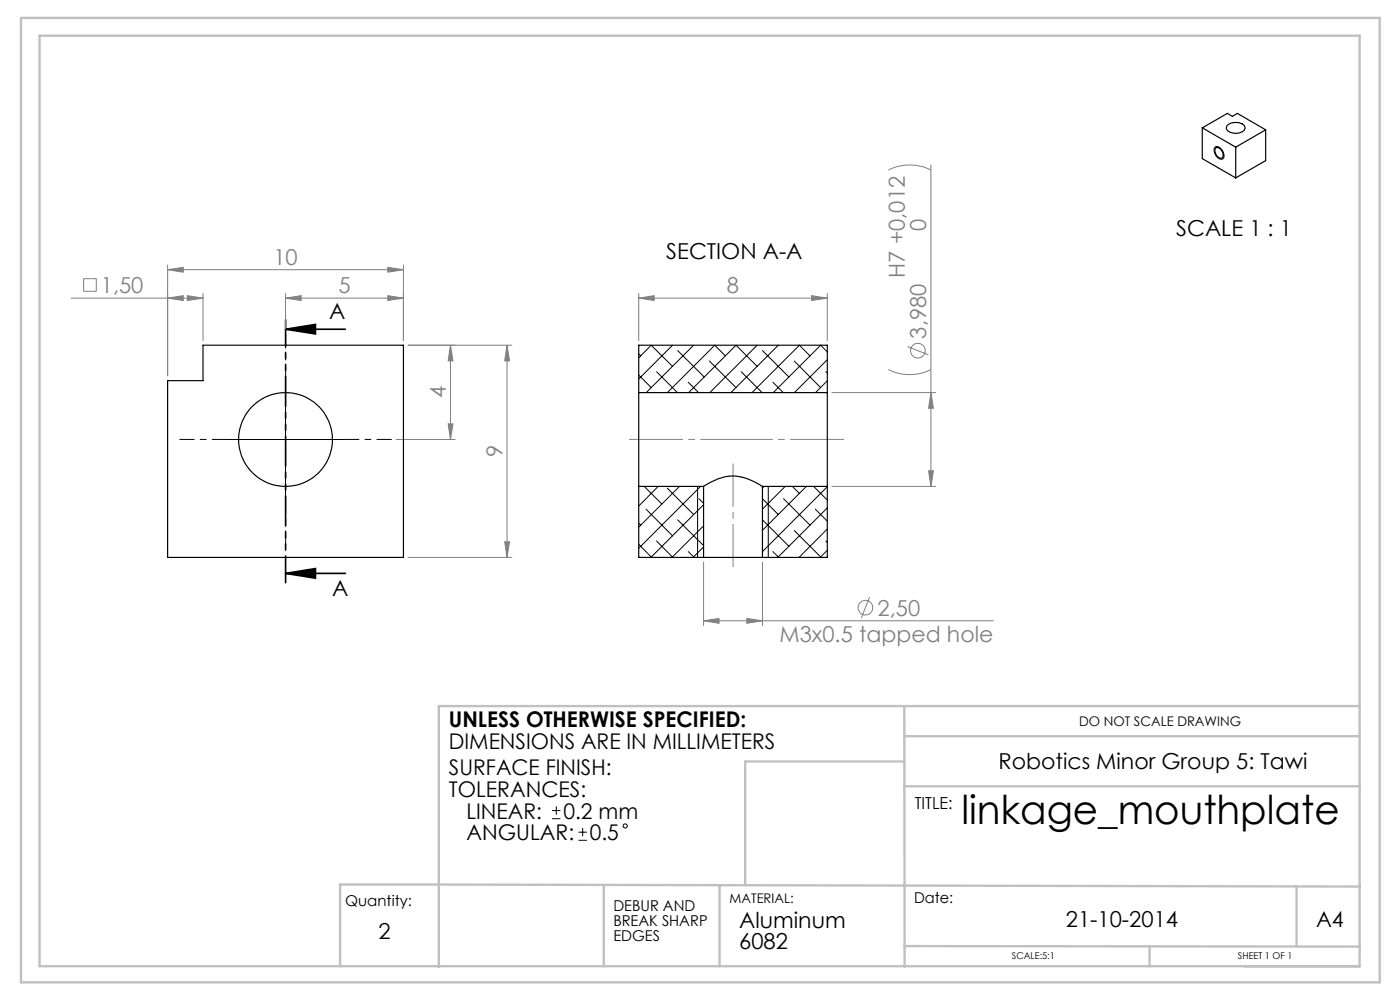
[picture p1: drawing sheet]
<svg xmlns="http://www.w3.org/2000/svg" width="297mm" height="210mm" viewBox="0 0 297 210" stroke-linecap="round" stroke-linejoin="round" font-family="sans-serif">
<g fill="none" stroke="#808080" stroke-width=".21">
<path d="M188.5 36.1a9.9 9.9 0 0 1 9 0M197.5 35v68.2M17.7 59.1h2.7v2.7h-2.7zM35.6 57.2l3.3-.5v1zM35.6 56.2v23.5M35.6 57.2h50M82.3 56.7l3.3 .5-3.3 .5zM85.6 56.2v16M15.1 63.2h28M35.6 63.2l3.3-.5v1zM39.8 62.7l3.3 .5-3.3 .5zM43.1 62.2v10"/>
<path d="M60.6 63.2l3.3-.5v1zM60.6 63.2h25M60.6 62.2v7.6M82.3 62.7l3.3 .5-3.3 .5zM86.6 73.2h22M95.6 73.2l.5 3.3h-1zM95.6 73.2v20M107.6 73.2l.5 3.3h-1zM107.6 73.2v45M135.5 63.2l3.3-.5v1zM135.5 63.2h40M135.5 62.2v10"/>
<path d="M172.2 62.7l3.3 .5-3.3 .5zM175.5 62.2v10M188.5 78.4a9.9 9.9 0 0 0 9 0M192.5 73.5l4.5 1.8M84 93.2h12.6M95.1 89.9h1l-.5 3.3zM176.5 83.3h22M197 99.9h1l-.5 3.3zM197.5 83.3l.5 3.3h-1zM86.6 118.2h22M107.1 114.9h1l-.5 3.3zM149.3 119.2v13.5"/>
<path d="M161.7 119.2v13.5M176.5 103.2h22M149.3 131.7l3.2-.5v1zM149.3 131.7h61.4M158.4 131.2l3.3 .5-3.3 .5zM184.5 126.7l-1.8 4.4"/>
<circle cx="194.7" cy="74.4" r="1.55"/>
<circle cx="183.6" cy="128.9" r="1.56"/>
</g>
<g fill="none" stroke="#000" stroke-width=".21">
<path d="M257.8 31.2a1.42 1.42 0 0 1 1.8 1.3 .8 .8 0 0 1-.2 1.2 .8 .8 0 0 1-1.2-.3 1.76 1.76 0 0 1-.4-2.2zM48.1 93.2h25M60.6 80.7v25M148 103.2v15M163 103.2v15M117.1 173.7h1.8M117.1 171.9h1.8M118 171.1v1.7M122.7 178.3h1.8M122.7 176.5h1.8M123.6 175.6v1.8"/>
<circle cx="132.6" cy="175.2" r=".44"/>
</g>
<path d="M60.6 69.8l6.3-1v2zM60.6 69.8h12.7M60.6 121.6l6.3-1v2.1zM60.6 121.6h12.7" fill="none" stroke="#000" stroke-width=".35"/>
<path d="M48.1 93.2h-10M60.6 80.7v-9.9M73.1 93.2h9.9M60.6 105.7v10" fill="none" stroke="#000" stroke-width=".21" stroke-dasharray="15.2 1.3 1.3 1.3" stroke-dashoffset="12.2"/>
<path d="M60.6 67.8v55.8" fill="none" stroke="#000" stroke-width=".35" stroke-dasharray="6.3 1.3 1.3 1.3 1.3 1.3" stroke-dashoffset=".7"/>
<path d="M179 93.2h-45.5" fill="none" stroke="#808080" stroke-width=".21" stroke-dasharray="15.2 1.3 1.3 1.3" stroke-dashoffset="3.9"/>
<path d="M155.5 98.4v21.8" fill="none" stroke="#808080" stroke-width=".21" stroke-dasharray="15.2 1.3 1.3 1.3" stroke-dashoffset="6.2"/>
<g fill="none" stroke="#c0c0c0" stroke-width=".5">
<path d="M4.4 3.8h288.3v204.6h-288.3zM8.4 7.6h280v197.4h-280zM191.8 149.8l.1 55.3M191.8 156.2h96.6M288.4 149.8h-195.3v55.3M191.8 166.8h96.6M191.8 161.5h-33.7v26.3M128.1 187.7v17.3M152.6 187.7v17.3M275.1 188v12.7M288.4 188.1l-216.3-.5v17.4M191.9 200.7l96.5 .1"/>
<path d="M243.9 200.7v4.3"/>
</g>
<path d="M60.6 69.8l6.3-1v2zM60.6 121.6l6.3-1v2.1z" fill="#000"/>
<g fill="#808080">
<path d="M39.8 62.7l3.3 .5-3.3 .5zM35.6 63.2l3.3-.5v1z"/>
<path d="M35.6 57.2l3.3-.5v1zM82.3 56.7l3.3 .5-3.3 .5zM60.6 63.2l3.3-.5v1zM82.3 62.7l3.3 .5-3.3 .5zM135.5 63.2l3.3-.5v1zM172.2 62.7l3.3 .5-3.3 .5z"/>
<path d="M149.3 131.7l3.2-.5v1zM158.4 131.2l3.3 .5-3.3 .5z"/>
<path d="M107.1 114.9h1l-.5 3.3zM107.6 73.2l.5 3.3h-1z"/>
<path d="M95.6 73.2l.5 3.3h-1zM95.1 89.9h1l-.5 3.3zM197.5 83.3l.5 3.3h-1zM197 99.9h1l-.5 3.3z"/>
</g>
<g fill="none" stroke="#000" stroke-width=".25">
<path d="M255.1 27.1l5.3-3 1 .6 1.1-.6 6 3.4M255.1 27.1l7 4.1M255.1 27.1v6.5l7 4.1M257.9 31.4a1.22 1.22 0 0 1 1.5 1.1 .68 .68 0 0 1-.2 1 .68 .68 0 0 1-.9-.3 1.56 1.56 0 0 1-.4-1.8zM260.4 26.6a2.56 2.56 0 0 1 3.7 .4 1.58 1.58 0 0 1-1.8 1.3 1.72 1.72 0 0 1-2.1-1.3zM262.1 31.2v6.5M268.5 27.5v6.6l-6.4 3.6M268.5 27.5l-6.4 3.7M35.6 80.7h7.5v-7.5h42.5v45h-50zM135.5 83.3v19.9M135.5 83.3v-10.1h40v10.1M135.5 83.3h40"/>
<path d="M175.5 83.3v19.9M135.5 103.2v15h13.8M135.5 103.2h13.8M149.3 103.2l.6-.4a9.4 9.4 0 0 1 10.8-.2l1 .6M149.3 118.2h12.4M149.3 103.2v15M161.7 103.2h13.8M161.7 103.2v15M175.5 103.2v15h-13.8"/>
<circle cx="60.6" cy="93.2" r="10"/>
</g>
<g fill="none" stroke="#000" stroke-width=".21">
<path d="M135.5 75.9l2.6-2.7 4.6 4.5M135.5 79.5l2.6 2.7M135.5 75.1l.4 .4M139.3 78.8l4.4 4.5M142.7 73.2l-7.2 7.2M143.8 74.4l5.6 5.6M147.1 73.2l-10 10.1M150.5 76.6l5.6 5.6M153.9 75.5l-2.3-2.3-10 10.1M157.2 78.8l4.5 4.5M160.6 77.7l-4.5-4.5-10 10.1M160.6 73.2l-10 10.1"/>
<path d="M161.7 74.4l5.7 5.6M165.1 73.2l-10.1 10.1M168.5 76.6l5.6 5.6M171.8 75.5l-2.2-2.3-10.1 10.1M175.2 78.8l.3 .3M175.5 74.6l-1.4-1.4-10.1 10.1M175.5 76.3l-7 7M146 81.1l2.2 2.2M164 81.1l2.2 2.2M175.5 80.8l-2.5 2.5M135.5 115.5l2.6 2.6M135.5 111l.4 .4"/>
<path d="M136.7 103.2l3.7 3.7M137.1 108l5.6 5.7M139.3 114.8l3.4 3.4M139.6 103.2l-4.1 4.1M141.5 103.5l5.6 5.6M143.8 110.3l5.5 5.4M144.1 103.2l-8.6 8.6M146 117l1.2 1.2M148.3 105.8l1 1M148.6 103.2l-13.1 13.1M149.3 116l-2.3 2.2M149.3 107.1l-11.2 11.1"/>
<path d="M149.3 111.5l-6.7 6.7M161.7 110.3l5.7 5.6M161.7 105.8l3.4 3.3M162.1 103.2l-.4 .3M164 117l1.2 1.2M166.2 105.8l5.6 5.6M166.6 103.2l-4.9 4.8M168.1 103.2l1.5 1.5M168.5 112.5l5.6 5.6M171.1 103.2l-9.4 9.3M172.6 103.2l2.9 2.9M173 108l2.5 2.6"/>
<path d="M175.2 114.8l.3 .3M175.5 103.2l-13.8 13.8M175.5 107.7l-10.5 10.5M175.5 112.2l-6 6M175.5 116.7l-1.5 1.5"/>
</g>
<text font-size="8.5" x="204" y="174.8">linkage_mouthplate</text>
<g font-size="4.7" fill="#808080">
<text x="196.5" y="49" transform="rotate(-90 196.5 49)">0</text>
<text x="58" y="56.2">10</text>
<text x="192" y="58.9" transform="rotate(-90 192 58.9)">H7 +0,012</text>
<text x="21.4" y="62.1">1,50</text>
<text x="71.8" y="62.2">5</text>
<text x="154.2" y="62.2">8</text>
<text x="196.4" y="71.8" transform="rotate(-90 196.4 71.8)">3,980</text>
<text x="94.6" y="84.5" transform="rotate(-90 94.6 84.5)">4</text>
<text x="106.6" y="97" transform="rotate(-90 106.6 97)">9</text>
<text x="186.2" y="130.6">2,50</text>
<text x="165.4" y="136.2">M3x0.5 tapped hole</text>
</g>
<g font-size="4.7">
<text x="249.5" y="50.1">SCALE 1 : 1</text>
<text x="141.4" y="54.9">SECTION A-A</text>
<text x="69.8" y="67.8">A</text>
<text x="70.5" y="126.4">A</text>
<text x="211.8" y="163.1">Robotics Minor Group 5: Tawi</text>
<text x="156.8" y="196.8">Aluminum</text>
<text x="226.1" y="196.6">21-10-2014</text>
<text x="80.3" y="199.1">2</text>
<text x="156.8" y="201.4">6082</text>
</g>
<g font-size="4.6">
<text x="95.2" y="154.3">UNLESS OTHERWISE SPECIFIED:</text>
<text x="95.2" y="158.9">DIMENSIONS ARE IN MILLIMETERS</text>
<text x="95.2" y="164.5">SURFACE FINISH:</text>
<text x="95.2" y="169.1">TOLERANCES:</text>
<text x="98.9" y="173.7">LINEAR:</text>
<text x="119.5" y="173.7">0.2 mm</text>
<text x="99" y="178.2">ANGULAR:</text>
<text x="125.1" y="178.2">0.5</text>
<text x="279.2" y="196.6">A4</text>
</g>
<text font-size="3.5" x="194" y="171.7">TITLE:</text>
<g font-size="3.2">
<text x="193.9" y="191.5">Date:</text>
<text x="73.2" y="192.2">Quantity:</text>
<text x="130.1" y="193.2">DEBUR AND</text>
<text x="130.1" y="196.4">BREAK SHARP</text>
<text x="130.1" y="199.6">EDGES</text>
</g>
<g font-size="2.8">
<text x="228.9" y="153.9">DO NOT SCALE DRAWING</text>
<text x="154.8" y="191.5">MATERIAL:</text>
</g>
<g font-size="2">
<text x="214.7" y="203.5">SCALE:5:1</text>
<text x="262.6" y="203.5">SHEET 1 OF 1</text>
</g>
</svg>
